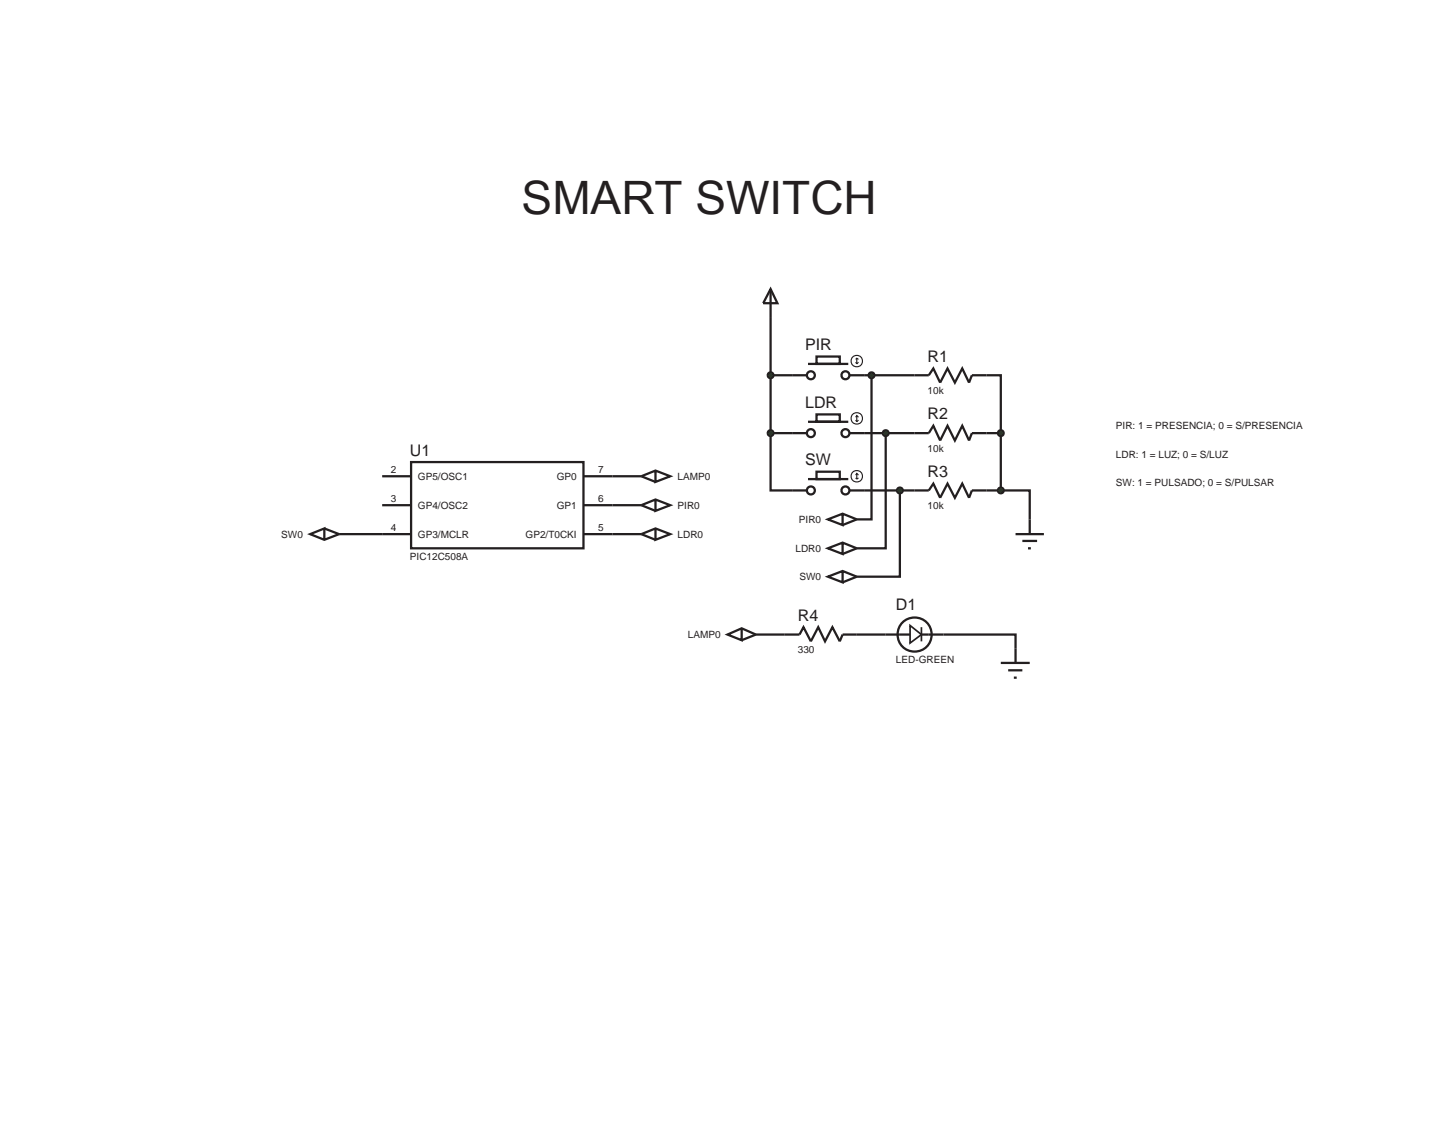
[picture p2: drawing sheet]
<svg xmlns="http://www.w3.org/2000/svg" width="279mm" height="216mm" viewBox="0 0 279 216" stroke-linecap="round" stroke-linejoin="round" font-family="sans-serif">
<g fill="none" stroke="#231f20" stroke-width=".44">
<path d="M148 55.5v27.6M148 55.5l1.3 2.7h-2.7zM148 72h6.8M155.2 69.8h7.7M156.8 68.4h4.5v1.4h-4.5zM156.8 79.5h4.5v1.4h-4.5zM163.1 72h12.5M167.4 72v27.7h-2.9M189.5 72h2.7v11.1M73.4 91.4h5.5M73.4 97h5.5M78.9 88.7h33.1v16.5h-33.1z"/>
<path d="M112 91.4h11.1M123.1 97h-11.1M148 83.1v11h6.8M154.8 83.1h-6.8M155.2 80.9h7.7M155.2 91.9h7.7M156.8 90.5h4.5v1.4h-4.5zM163.1 83.1h12.5M170.1 83.1v22.1h-5.6M172.8 94.1v16.6h-8.3M175.6 94.1h-12.5M189.5 83.1h2.7"/>
<path d="M189.5 94.1h2.7M192.2 83.1v11M192.2 94.1h5.5v5.6M65.1 102.5h13.8M123.1 102.5h-11.1M145.1 121.8h5.6M164.5 121.8h5.6M181.2 121.8h13.8v2.7"/>
<circle cx="155.7" cy="72" r=".77"/>
<circle cx="162.4" cy="72" r=".77"/>
<circle cx="155.7" cy="83.1" r=".77"/>
<circle cx="155.7" cy="94.1" r=".77"/>
<circle cx="162.4" cy="83.1" r=".77"/>
<circle cx="162.4" cy="94.1" r=".77"/>
</g>
<g fill="none" stroke="#231f20" stroke-width=".22">
<path d="M164.3 69l.2-.2 .4 .2M164.3 69.5l.2 .3M164.5 68.8v1M164.5 79.7v1.2M164.9 69.5l-.4 .3M164.3 80.1l.2-.4 .4 .4M164.3 91.2l.2-.3 .4 .3M164.3 80.6l.2 .3M164.3 91.7l.2 .2M164.5 90.9v1M164.9 80.6l-.4 .3M164.9 91.7l-.4 .2"/>
<circle cx="164.5" cy="69.3" r="1.1"/>
<circle cx="164.5" cy="91.4" r="1.1"/>
<circle cx="164.5" cy="80.3" r="1.1"/>
</g>
<circle cx="148" cy="72" r=".55" fill="#1b3f1c"/>
<circle cx="148" cy="72" r=".55" fill="none" stroke="#231f20" stroke-width=".44"/>
<g fill="#1b3f1c">
<path d="M148 71.5l.5 .5-.5 .6-.6-.6z"/>
<circle cx="148" cy="83.1" r=".55"/>
</g>
<circle cx="148" cy="83.1" r=".55" fill="none" stroke="#231f20" stroke-width=".44"/>
<path d="M148 82.6l.5 .5-.5 .6-.6-.6z" fill="#1b3f1c"/>
<path d="M175.6 72h2.8l.8-1.3 1.3 2.7 1.4-2.7 1.5 2.7 1.4-2.7 1.3 2.7 .5-1.4h2.9M175.6 83.1h2.8l.8-1.4 1.3 2.8 1.4-2.8 1.5 2.8 1.4-2.8 1.3 2.8 .5-1.4h2.9M175.6 94.1h2.8l.8-1.3 1.3 2.7 1.4-2.7 1.5 2.7 1.4-2.7 1.3 2.7 .5-1.4h2.9M197.7 99.7v2.8M195 102.5h5.5M196.3 103.8h2.9M197.4 105.2h.6" fill="none" stroke="#231f20" stroke-width=".44"/>
<circle cx="192.2" cy="83.1" r=".55" fill="#1b3f1c"/>
<circle cx="192.2" cy="83.1" r=".55" fill="none" stroke="#231f20" stroke-width=".44"/>
<g fill="#1b3f1c">
<path d="M191.6 83.1l.6-.5 .5 .5-.5 .6z"/>
<circle cx="192.2" cy="94.1" r=".55"/>
</g>
<circle cx="192.2" cy="94.1" r=".55" fill="none" stroke="#231f20" stroke-width=".44"/>
<path d="M191.6 94.1l.6-.5 .5 .5-.5 .6z" fill="#1b3f1c"/>
<path d="M161.8 98.6v2.2l-2.8-1.1 2.8-1.1 2.7 1.1-2.7 1.1M161.8 104.1v2.2l-2.8-1.1 2.8-1.1 2.7 1.1-2.7 1.1M161.8 109.6v2.2l-2.8-1.1 2.8-1.1 2.7 1.1-2.7 1.1M150.7 121.8h2.8l.8-1.4 1.4 2.7 1.4-2.7 1.3 2.7 1.4-2.7 1.5 2.7 .5-1.3h2.7M192.2 127.2h5.5M193.6 128.6h2.7M194.7 130.1h.5M195 124.5v2.7" fill="none" stroke="#231f20" stroke-width=".44"/>
<circle cx="167.4" cy="72" r=".55" fill="#1b3f1c"/>
<circle cx="167.4" cy="72" r=".55" fill="none" stroke="#231f20" stroke-width=".44"/>
<g fill="#1b3f1c">
<path d="M167.4 71.5l.5 .5-.5 .6-.6-.6z"/>
<circle cx="170.1" cy="83.1" r=".55"/>
</g>
<circle cx="170.1" cy="83.1" r=".55" fill="none" stroke="#231f20" stroke-width=".44"/>
<g fill="#1b3f1c">
<path d="M169.5 83.1l.6-.5 .5 .5-.5 .6z"/>
<circle cx="172.8" cy="94.1" r=".55"/>
</g>
<circle cx="172.8" cy="94.1" r=".55" fill="none" stroke="#231f20" stroke-width=".44"/>
<path d="M172.8 93.6l.5 .5-.5 .6-.5-.6z" fill="#1b3f1c"/>
<g fill="none" stroke="#231f20" stroke-width=".44">
<path d="M125.9 90.3v2.2l2.8-1.1-2.8-1.1-2.8 1.1 2.8 1.1M125.9 95.9v2.1l2.8-1-2.8-1.1-2.8 1.1 2.8 1M62.3 101.4l2.8 1.1-2.8 1.1-2.7-1.1 2.7-1.1v2.2M125.9 101.4v2.2l2.8-1.1-2.8-1.1-2.8 1.1 2.8 1.1M142.4 120.6v2.3l-2.7-1.1 2.7-1.2 2.7 1.2-2.7 1.1M170.1 121.8h4.7M176.9 121.8h4.3"/>
<circle cx="175.6" cy="121.8" r="3.3"/>
</g>
<path d="M174.8 120l2.1 1.8-2.1 1.6zM176.9 120.4v2.7" fill="none" stroke="#231f20" stroke-width=".33"/>
<text font-size="8.8" fill="#231f20" x="100.2" y="41.1">SMART SWITCH</text>
<g font-size="3.1" fill="#231f20">
<text x="154.6" y="67.2">PIR</text>
<text x="178.1" y="69.5">R1</text>
<text x="154.6" y="78.3">LDR</text>
<text x="178.1" y="80.5">R2</text>
<text x="78.7" y="87.4">U1</text>
<text x="154.6" y="89.3">SW</text>
<text x="178.1" y="91.6">R3</text>
<text x="153.2" y="119.1">R4</text>
<text x="172" y="117.2">D1</text>
</g>
<g font-size="1.9" fill="#231f20">
<text x="178.1" y="75.6">10k</text>
<text x="214.3" y="82.2">PIR: 1 = PRESENCIA; 0 = S/PRESENCIA</text>
<text x="178.1" y="86.7">10k</text>
<text x="214.3" y="87.8">LDR: 1 = LUZ; 0 = S/LUZ</text>
<text x="75" y="90.7">2</text>
<text x="80.2" y="92">GP5/OSC1</text>
<text x="106.9" y="92">GP0</text>
<text x="114.9" y="90.7">7</text>
<text x="130.1" y="92">LAMP0</text>
<text x="214.3" y="93.4">SW: 1 = PULSADO; 0 = S/PULSAR</text>
<text x="75" y="96.3">3</text>
<text x="75" y="101.8">4</text>
<text x="80.2" y="97.6">GP4/OSC2</text>
<text x="106.9" y="97.6">GP1</text>
<text x="114.9" y="101.8">5</text>
<text x="114.9" y="96.3">6</text>
<text x="130.1" y="97.6">PIR0</text>
<text x="153.4" y="100.3">PIR0</text>
<text x="178.1" y="97.7">10k</text>
<text x="54" y="103.2">SW0</text>
<text x="78.7" y="107.4">PIC12C508A</text>
<text x="80.2" y="103.2">GP3/MCLR</text>
<text x="100.9" y="103.2">GP2/T0CKI</text>
<text x="130.1" y="103.2">LDR0</text>
<text x="152.8" y="105.9">LDR0</text>
<text x="153.5" y="111.3">SW0</text>
<text x="132.1" y="122.4">LAMP0</text>
<text x="153.2" y="125.3">330</text>
<text x="172" y="127.2">LED-GREEN</text>
</g>
</svg>
